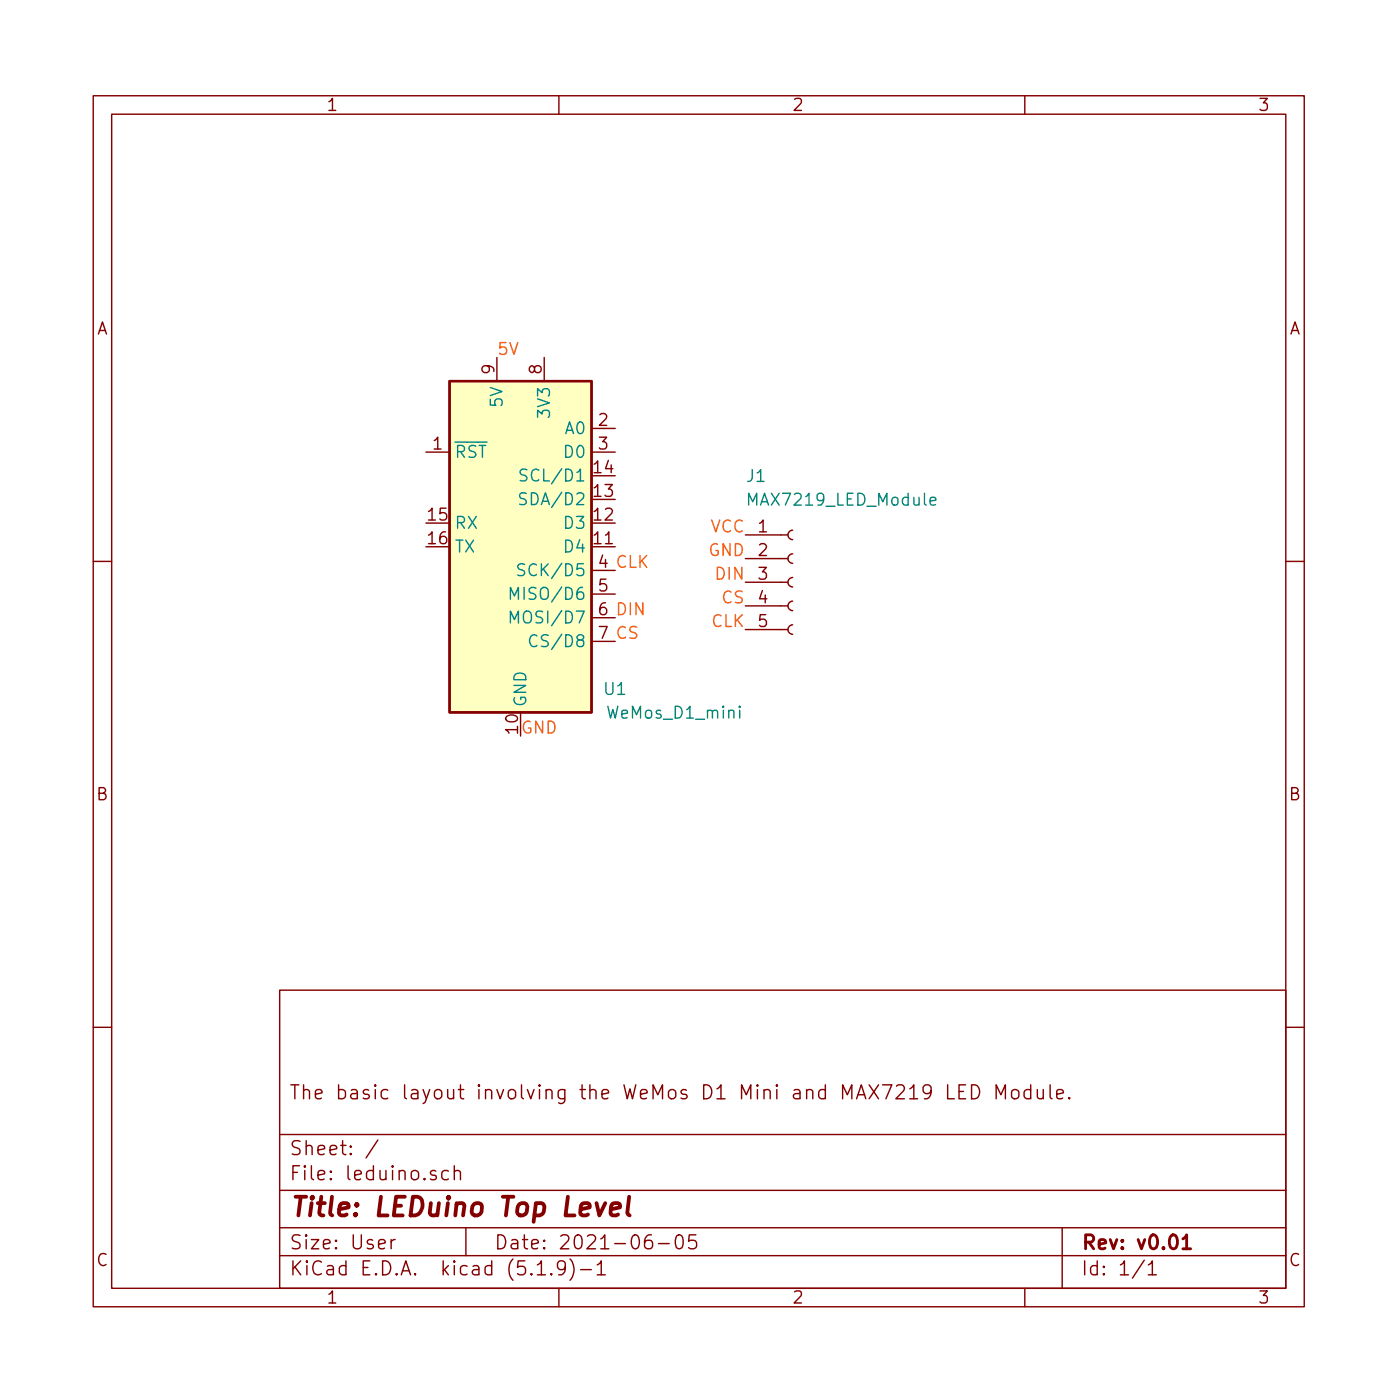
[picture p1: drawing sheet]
<svg xmlns="http://www.w3.org/2000/svg" width="150mm" height="150mm" viewBox="0 0 150 150" stroke-linecap="round" stroke-linejoin="round" font-family="sans-serif">
<g fill="none" stroke="#840000" stroke-width=".15">
<path d="M10 10.3h130v130h-130zM12 12.3h126v126h-126zM60 10.3v2M110 10.3v2M53.3 38.4v2.5M58.4 38.4v2.5M45.7 48.5h2.6M63.5 48.5h2.5M63.5 46h2.5M80 60h4.6M80 57.4h4.6M85.1 59.5a.51 .51 0 0 0-.5 .5 .51 .51 0 0 0 .5 .5"/>
<path d="M85.1 56.9a.51 .51 0 0 0-.5 .5 .51 .51 0 0 0 .5 .5M10 60.3h2M63.5 61.2h2.5M63.5 63.8h2.5M63.5 66.3h2.5M63.5 68.9h2.5M80 67.6h4.6M80 65h4.6M80 62.5h4.6M85.1 67.1a.51 .51 0 0 0-.5 .5 .51 .51 0 0 0 .5 .5M85.1 64.5a.51 .51 0 0 0-.5 .5 .51 .51 0 0 0 .5 .5M85.1 62a.51 .51 0 0 0-.5 .5 .51 .51 0 0 0 .5 .5"/>
<path d="M138 60.3h2M10 110.3h2M30 106.3h108v32h-108zM101.7 116.5v1.4h.7M102.9 117.2h.5M103.7 116.5h-.8v1.4h.8M104.3 116.5a.79 .79 0 0 1 .8 .4 .79 .79 0 0 1-.2 1h-.6zM106.9 117.9v-1.4l.5 1 .5-1v1.4M108.6 117.1a.44 .44 0 0 1 .8 .1v.5a.41 .41 0 0 1-.4 .3 .41 .41 0 0 1-.4-.3zM110.6 117a.48 .48 0 0 0-.6 .1l-.1 .1 .1 .6a.48 .48 0 0 0 .6 .1M110.6 116.5v1.4M111.4 117v.7a.37 .37 0 0 0 .6 .1"/>
<path d="M112 117v.9M112.7 116.5v1.2l.2 .2M113.4 117.5l.7-.2v-.3h-.5l-.2 .2 .1 .7h.1h.5M114.8 117.8l.1 .1h-.1h-.1l.1-.1v.1M138 110.3h2M30 134.8h108M30 131.8h108M30 127.8h108M30 121.8h108M40.6 122.4l-1.3 1.9M42 133.1v1M42.4 133.1h-.3l-.1 .2"/>
<path d="M46.8 125.7a.37 .37 0 0 0-.6 .1v.1a.54 .54 0 0 0 .6 .3v.4h-.2h-.4M48.1 125.7a.48 .48 0 0 0-.6 .1l-.1 .1 .1 .6a.48 .48 0 0 0 .6 .1M48.8 125.8a.41 .41 0 0 1 .6 0v.8M48.8 125.1v1.5M50 131.8v3M57.7 136.8h.8M59.2 136.7l.1 .1h-.1v-.1v.1M60 138.3v2M60.7 136l-.1 .1a.48 .48 0 0 1-.6 .1l-.2-.2v-.4l.2-.2a.48 .48 0 0 1 .6 .1 1.27 1.27 0 0 1-.2 1.3h-.4M61.2 135.1a1.71 1.71 0 0 1 0 2.3M62.3 136.3h1.2M64.1 135.8l.3-.2 .1-.3v1.5"/>
<path d="M64.1 136.8h.9M69.9 132.6a.62 .62 0 0 0-.7 .6v.6a.48 .48 0 0 0 .8 .1 .61 .61 0 0 0-.1-.7 .51 .51 0 0 0-.7 .2M70.7 133.5h1.1M72.7 132.6a.37 .37 0 0 1 .6 .2 1.26 1.26 0 0 1-.2 1.2 .34 .34 0 0 1-.5-.2 1.2 1.2 0 0 1 .1-1.2zM74.7 132.6h-.7l-.1 .7 .1-.1a.62 .62 0 0 1 .7 .1l.1 .1-.1 .5-.2 .2h-.4l-.2-.2M110 138.3v2M114 131.8v6.5M122.8 135.3l-1.2 1.9M123.3 135.8l.3-.2 .1-.3v1.5M123.3 136.8h.8"/>
</g>
<path d="M127 133l.3-.2 .1-.2v1.5M127 134.1h.8" fill="none" stroke="#840000" stroke-width=".3"/>
<path d="M65.6 129.8l.9-.2v-.4h-.6h-.2l-.1 .2v1l.2 .1h.3l.2-.1M67.5 128.5l-.2 1.7 .1 .2 .2 .1" fill="none" stroke="#840000" stroke-width=".41"/>
<path d="M56.5 53l-.5-.1-.2 .3 .1 .3 .5 .1a.29 .29 0 0 1 .1 .3 .29 .29 0 0 1-.2 .3l-.5-.1M56.6 50.4h-.2h-.4a.3 .3 0 0 0-.2 .3 .3 .3 0 0 0 .3 .3 .5 .5 0 0 1 .5 .3l-.2 .3h-.6M99.8 53.8l.7-.1-.1-.3h-.4l-.2 .2 .1 .6h.5M54.8 64.3v-1.2l.4 .9 .5-.9v1.2M54.8 66.9v-1.3l.4 .9 .5-.9v1.3M56.3 60.6l-.5-.1-.1 .1a.29 .29 0 0 0-.1 .3 .29 .29 0 0 0 .2 .2l.3 .1a.31 .31 0 0 1 .2 .3 .31 .31 0 0 1-.2 .3l-.5-.1M57.6 68.3a.52 .52 0 0 0-.6 0 .52 .52 0 0 0-.2 .6 .47 .47 0 0 0 .3 .5 .47 .47 0 0 0 .5-.1M79.4 75.8l-.1 .1h.1v-.1v.1M79.4 76.2v.9" fill="none" stroke="#008484" stroke-width=".15"/>
<path d="M48.3 40.9h15.2v35.6h-15.2z" fill="#ffffc2" stroke="#ffffc2" stroke-width=".11"/>
<path d="M48.3 40.9h15.2v35.6h-15.2z" fill="none" stroke="#840000" stroke-width=".25"/>
<text font-size="2.8" fill="#840000" x="31" y="130.6">Title: LEDuino Top Level</text>
<g font-size="2.1" fill="#840000">
<text x="31" y="118">The basic layout involving the WeMos D1 Mini and MAX7219 LED Module.</text>
<text x="31" y="124">Sheet: /</text>
<text x="31" y="126.7">File: leduino.sch</text>
<text x="31" y="136.9">KiCad E.D.A. kicad (5.1.9)-1</text>
<text x="31" y="134.1">Size: User</text>
<text x="53" y="134.1">Date: 2021-06-05</text>
<text x="116" y="134.1">Rev: v0.01</text>
<text x="116" y="136.9">Id: 1/1</text>
</g>
<g font-size="1.8" fill="#840000">
<text x="35" y="11.9">1</text>
<text x="85" y="11.9">2</text>
<text x="135" y="11.9">3</text>
<text x="10.4" y="35.9">A</text>
<text x="138.4" y="35.9">A</text>
<text x="53.1" y="40.1" transform="rotate(-90 53.1 40.1)">9</text>
<text x="58.2" y="40.1" transform="rotate(-90 58.2 40.1)">8</text>
<text x="64.3" y="45.7">2</text>
<text x="46.5" y="48.3">1</text>
<text x="63.8" y="53.4">13</text>
<text x="63.8" y="50.8">14</text>
<text x="64.3" y="48.3">3</text>
<text x="46" y="55.9">15</text>
<text x="46" y="58.4">16</text>
<text x="63.8" y="58.4">11</text>
<text x="63.8" y="55.9">12</text>
<text x="81.4" y="57.2">1</text>
<text x="81.4" y="59.7">2</text>
<text x="64.3" y="63.5">5</text>
<text x="81.4" y="62.2">3</text>
<text x="81.4" y="64.8">4</text>
<text x="81.4" y="67.3">5</text>
<text x="55.6" y="78.7" transform="rotate(-90 55.6 78.7)">10</text>
<text x="10.4" y="85.9">B</text>
<text x="138.4" y="85.9">B</text>
<text x="10.4" y="135.9">C</text>
<text x="138.4" y="135.9">C</text>
<text x="35" y="139.9">1</text>
<text x="85" y="139.9">2</text>
<text x="135" y="139.9">3</text>
</g>
<g font-size="1.8" fill="#fa5c0a">
<text x="53.3" y="38.1">5V</text>
<text x="76.1" y="59.7">GND</text>
<text x="76.3" y="57.2">VCC</text>
<text x="64.3" y="61">4 CLK</text>
<text x="77" y="62.2">DIN</text>
<text x="77.5" y="64.8">CS</text>
<text x="64.3" y="66.1">6 DIN</text>
<text x="64.3" y="68.6">7 CS</text>
<text x="76.4" y="67.3">CLK</text>
<text x="55.9" y="78.8">GND</text>
</g>
<g font-size="1.8" fill="#008484">
<text x="54" y="43.6" transform="rotate(-90 54 43.6)">5V</text>
<text x="59.1" y="44.6" transform="rotate(-90 59.1 44.6)">3V3</text>
<text x="60.7" y="46.6">A0</text>
<text x="48.8" y="49.2">RST</text>
<text x="56.7" y="51.7">SCL/D1</text>
<text x="60.7" y="49.2">D0</text>
<text x="80.2" y="51.8">J1</text>
<text x="48.8" y="56.8">RX</text>
<text x="48.8" y="59.3">TX</text>
<text x="56.5" y="54.2">SDA/D2</text>
<text x="60.7" y="59.3">D4</text>
<text x="60.7" y="56.8">D3</text>
<text x="80.6" y="54.3">MAX7219_LED_Module</text>
<text x="55.7" y="64.4">MISO/D6</text>
<text x="56.5" y="61.9">SCK/D5</text>
<text x="55.7" y="66.9">MOSI/D7</text>
<text x="57.8" y="69.5">CS/D8</text>
<text x="56.5" y="76" transform="rotate(-90 56.5 76)">GND</text>
<text x="64.9" y="74.6">U1</text>
<text x="65.4" y="77.2">WeMos_D1_mini</text>
</g>
</svg>
